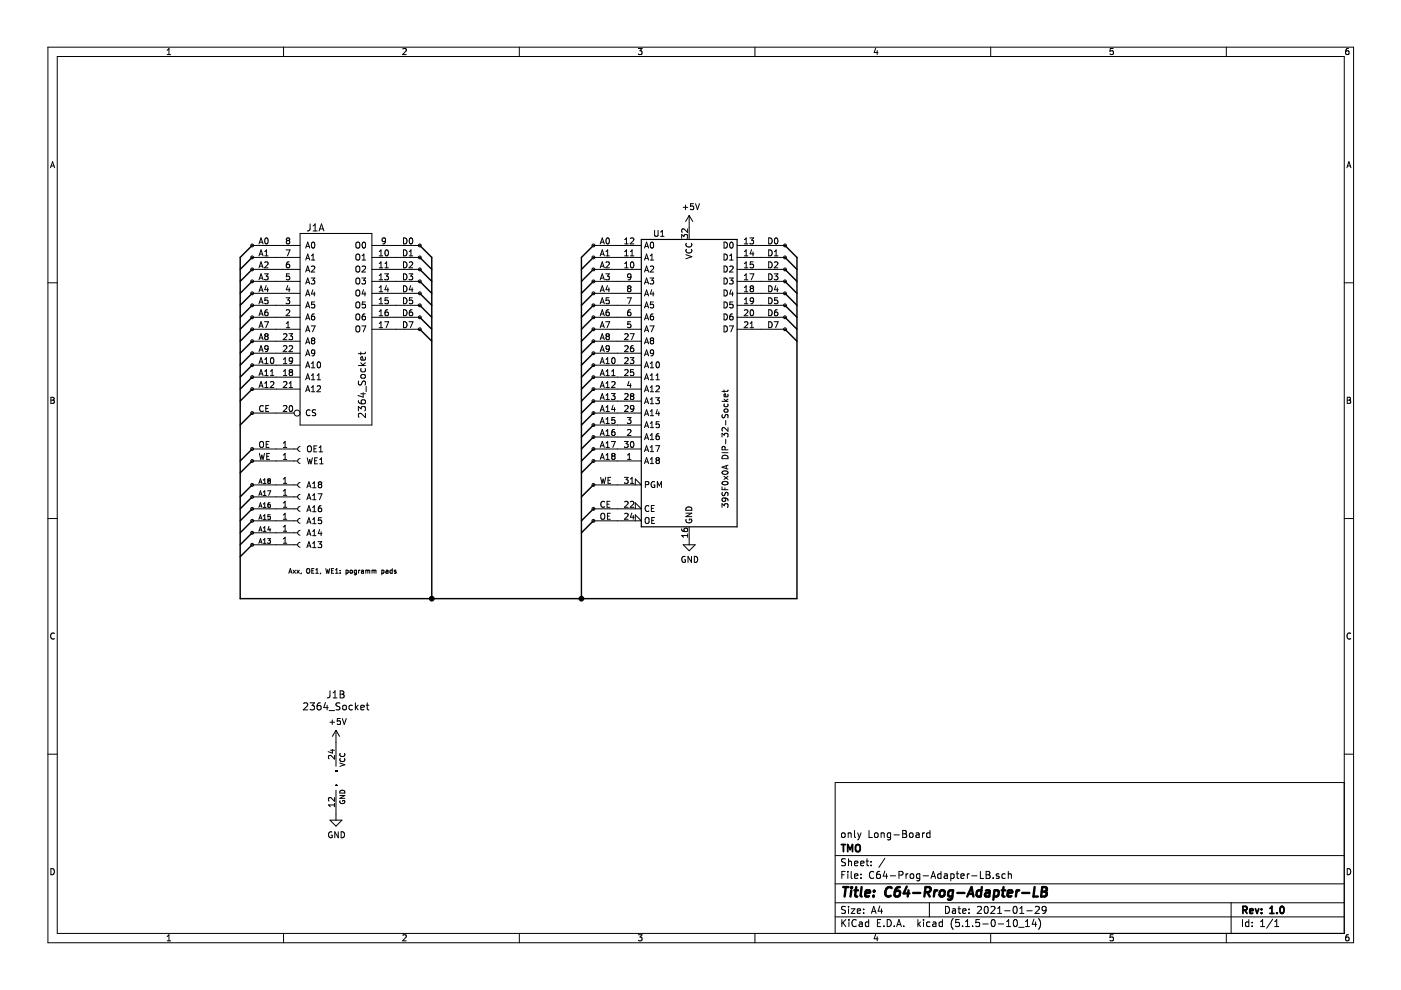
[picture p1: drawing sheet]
EESchema Schematic File Version 4
EELAYER 30 0
EELAYER END
$Descr A4 11693 8268
encoding utf-8
Sheet 1 1
Title "C64-Rrog-Adapter-LB"
Date "2021-01-29"
Rev "1.0"
Comp "TMO"
Comment1 "only Long-Board"
Comment2 ""
Comment3 ""
Comment4 ""
$EndDescr
$Comp
L sst39sf040:SST39SF040 U1
U 1 1
P 5750 3250
F 0 "U1" H 5500 4550 50  0000 C CNN
F 1 "39SF0x0A DIP-32-Socket" V 6050 2750 50  0000 C CNN
F 2 "footprint:DIP-32_W15.24mm_Socket_TMO" H 5750 3550 50  0001 C CNN
F 3 "http://ww1.microchip.com/downloads/en/DeviceDoc/25022B.pdf" H 5750 3550 50  0001 C CNN
	1    5750 3250
	1    0    0    -1  
$EndComp
$Comp
L 2364_socket:2364_Socket J1
U 2 1
P 2800 6500
F 0 "J1" H 2800 7200 59  0000 C CNN
F 1 "2364_Socket" H 2800 7100 59  0000 C CNN
F 2 "footprint:DIP-24_2332_2364_Socket" H 2800 6500 50  0001 C CNN
F 3 "" H 2800 6500 50  0001 C CNN
	2    2800 6500
	1    0    0    -1  
$EndComp
Entry Bus Bus
	3500 2050 3600 2150
Entry Bus Bus
	3500 2150 3600 2250
Entry Bus Bus
	3500 2250 3600 2350
Entry Bus Bus
	3500 2350 3600 2450
Entry Bus Bus
	3500 2450 3600 2550
Entry Bus Bus
	3500 2550 3600 2650
Entry Bus Bus
	3500 2650 3600 2750
Entry Bus Bus
	3500 2750 3600 2850
Entry Bus Bus
	6550 2050 6650 2150
Entry Bus Bus
	6550 2150 6650 2250
Entry Bus Bus
	6550 2250 6650 2350
Entry Bus Bus
	6550 2350 6650 2450
Entry Bus Bus
	6550 2450 6650 2550
Entry Bus Bus
	6550 2550 6650 2650
Entry Bus Bus
	6550 2650 6650 2750
Entry Bus Bus
	6550 2750 6650 2850
Text Label 3350 2050 0    50   ~ 0
D0
Text Label 3350 2150 0    50   ~ 0
D1
Wire Wire Line
	3300 2050 3500 2050
Wire Wire Line
	3300 2150 3500 2150
Wire Wire Line
	3300 2250 3500 2250
Wire Wire Line
	3300 2350 3500 2350
Wire Wire Line
	3300 2450 3500 2450
Wire Wire Line
	3300 2550 3500 2550
Wire Wire Line
	3300 2650 3500 2650
Wire Wire Line
	3300 2750 3500 2750
Text Label 3350 2250 0    50   ~ 0
D2
Text Label 3350 2350 0    50   ~ 0
D3
Text Label 3350 2450 0    50   ~ 0
D4
Text Label 3350 2550 0    50   ~ 0
D5
Text Label 3350 2650 0    50   ~ 0
D6
Text Label 3350 2750 0    50   ~ 0
D7
Text Label 6400 2050 0    50   ~ 0
D0
Text Label 6400 2150 0    50   ~ 0
D1
Wire Wire Line
	6350 2050 6550 2050
Wire Wire Line
	6350 2150 6550 2150
Wire Wire Line
	6350 2250 6550 2250
Wire Wire Line
	6350 2350 6550 2350
Wire Wire Line
	6350 2450 6550 2450
Wire Wire Line
	6350 2550 6550 2550
Wire Wire Line
	6350 2650 6550 2650
Wire Wire Line
	6350 2750 6550 2750
Text Label 6400 2250 0    50   ~ 0
D2
Text Label 6400 2350 0    50   ~ 0
D3
Text Label 6400 2450 0    50   ~ 0
D4
Text Label 6400 2550 0    50   ~ 0
D5
Text Label 6400 2650 0    50   ~ 0
D6
Text Label 6400 2750 0    50   ~ 0
D7
Entry Bus Bus
	2000 2150 2100 2050
Text Label 2150 2050 0    50   ~ 0
A0
Text Label 2150 2150 0    50   ~ 0
A1
Wire Wire Line
	2100 2050 2300 2050
Wire Wire Line
	2100 2150 2300 2150
Wire Wire Line
	2100 2250 2300 2250
Wire Wire Line
	2100 2350 2300 2350
Wire Wire Line
	2100 2450 2300 2450
Wire Wire Line
	2100 2550 2300 2550
Wire Wire Line
	2100 2650 2300 2650
Wire Wire Line
	2100 2750 2300 2750
Text Label 2150 2250 0    50   ~ 0
A2
Text Label 2150 2350 0    50   ~ 0
A3
Text Label 2150 2450 0    50   ~ 0
A4
Text Label 2150 2550 0    50   ~ 0
A5
Text Label 2150 2650 0    50   ~ 0
A6
Text Label 2150 2750 0    50   ~ 0
A7
Entry Bus Bus
	2000 2250 2100 2150
Entry Bus Bus
	2000 2350 2100 2250
Entry Bus Bus
	2000 2450 2100 2350
Entry Bus Bus
	2000 2550 2100 2450
Entry Bus Bus
	2000 2650 2100 2550
Entry Bus Bus
	2000 2750 2100 2650
Entry Bus Bus
	2000 2850 2100 2750
Entry Bus Bus
	2000 2950 2100 2850
Text Label 2150 2850 0    50   ~ 0
A8
Text Label 2150 2950 0    50   ~ 0
A9
Wire Wire Line
	2100 2850 2300 2850
Wire Wire Line
	2100 2950 2300 2950
Wire Wire Line
	2100 3050 2300 3050
Wire Wire Line
	2100 3150 2300 3150
Text Label 2150 3050 0    50   ~ 0
A10
Text Label 2150 3150 0    50   ~ 0
A11
Text Label 2150 3250 0    50   ~ 0
A12
Entry Bus Bus
	2000 3050 2100 2950
Entry Bus Bus
	2000 3150 2100 3050
Entry Bus Bus
	2000 3250 2100 3150
Entry Bus Bus
	4850 2150 4950 2050
Text Label 5000 2050 0    50   ~ 0
A0
Text Label 5000 2150 0    50   ~ 0
A1
Wire Wire Line
	4950 2050 5150 2050
Wire Wire Line
	4950 2150 5150 2150
Wire Wire Line
	4950 2250 5150 2250
Wire Wire Line
	4950 2350 5150 2350
Wire Wire Line
	4950 2450 5150 2450
Wire Wire Line
	4950 2550 5150 2550
Wire Wire Line
	4950 2650 5150 2650
Wire Wire Line
	4950 2750 5150 2750
Text Label 5000 2250 0    50   ~ 0
A2
Text Label 5000 2350 0    50   ~ 0
A3
Text Label 5000 2450 0    50   ~ 0
A4
Text Label 5000 2550 0    50   ~ 0
A5
Text Label 5000 2650 0    50   ~ 0
A6
Text Label 5000 2750 0    50   ~ 0
A7
Entry Bus Bus
	4850 2250 4950 2150
Entry Bus Bus
	4850 2350 4950 2250
Entry Bus Bus
	4850 2450 4950 2350
Entry Bus Bus
	4850 2550 4950 2450
Entry Bus Bus
	4850 2650 4950 2550
Entry Bus Bus
	4850 2750 4950 2650
Entry Bus Bus
	4850 2850 4950 2750
Entry Bus Bus
	4850 2950 4950 2850
Text Label 5000 2850 0    50   ~ 0
A8
Text Label 5000 2950 0    50   ~ 0
A9
Wire Wire Line
	4950 2850 5150 2850
Wire Wire Line
	4950 2950 5150 2950
Wire Wire Line
	4950 3050 5150 3050
Wire Wire Line
	4950 3150 5150 3150
Wire Wire Line
	4950 3250 5150 3250
Text Label 5000 3050 0    50   ~ 0
A10
Text Label 5000 3150 0    50   ~ 0
A11
Text Label 5000 3250 0    50   ~ 0
A12
Entry Bus Bus
	4850 3050 4950 2950
Entry Bus Bus
	4850 3150 4950 3050
Entry Bus Bus
	4850 3250 4950 3150
Entry Bus Bus
	4850 3350 4950 3250
Wire Wire Line
	4950 3350 5150 3350
Text Label 5000 3350 0    50   ~ 0
A13
Text Label 5000 3450 0    50   ~ 0
A14
Text Label 5000 3550 0    50   ~ 0
A15
Wire Wire Line
	4950 3450 5150 3450
Wire Wire Line
	4950 3550 5150 3550
Wire Wire Line
	4950 3650 5150 3650
Wire Wire Line
	4950 3750 5150 3750
Wire Wire Line
	4950 3850 5150 3850
Text Label 5000 3650 0    50   ~ 0
A16
Text Label 5000 3750 0    50   ~ 0
A17
Text Label 5000 3850 0    50   ~ 0
A18
Entry Bus Bus
	4850 3450 4950 3350
Entry Bus Bus
	4850 3550 4950 3450
Entry Bus Bus
	4850 3650 4950 3550
Entry Bus Bus
	4850 3750 4950 3650
Entry Bus Bus
	4850 3850 4950 3750
Entry Bus Bus
	4850 3950 4950 3850
$Comp
L power:GND #PWR0102
U 1 1
P 2800 6800
F 0 "#PWR0102" H 2800 6550 50  0001 C CNN
F 1 "GND" H 2805 6627 50  0000 C CNN
F 2 "" H 2800 6800 50  0001 C CNN
F 3 "" H 2800 6800 50  0001 C CNN
	1    2800 6800
	1    0    0    -1  
$EndComp
$Comp
L power:+5V #PWR0103
U 1 1
P 2800 6200
F 0 "#PWR0103" H 2800 6050 50  0001 C CNN
F 1 "+5V" H 2815 6373 50  0000 C CNN
F 2 "" H 2800 6200 50  0001 C CNN
F 3 "" H 2800 6200 50  0001 C CNN
	1    2800 6200
	1    0    0    -1  
$EndComp
Wire Bus Line
	4850 5000 6650 5000
Wire Bus Line
	3600 5000 4850 5000
Connection ~ 4850 5000
Wire Bus Line
	2000 5000 3600 5000
Connection ~ 3600 5000
$Comp
L power:+5V #PWR0106
U 1 1
P 5750 1900
F 0 "#PWR0106" H 5765 2165 50  0001 C CNN
F 1 "+5V" H 5765 2073 50  0000 C CNN
F 2 "" H 5750 1900 50  0001 C CNN
F 3 "" H 5750 1900 50  0001 C CNN
	1    5750 1900
	1    0    0    -1  
$EndComp
$Comp
L power:GND #PWR0107
U 1 1
P 5750 4500
F 0 "#PWR0107" H 5750 4250 50  0001 C CNN
F 1 "GND" H 5755 4327 50  0000 C CNN
F 2 "" H 5750 4500 50  0001 C CNN
F 3 "" H 5750 4500 50  0001 C CNN
	1    5750 4500
	1    0    0    -1  
$EndComp
$Comp
L 2364_socket:2364_Socket J1
U 1 1
P 2900 2750
F 0 "J1" H 2550 3600 59  0000 L CNN
F 1 "2364_Socket" V 3050 2000 59  0000 L BNN
F 2 "footprint:DIP-24_2332_2364_Socket" H 2900 2750 50  0001 C CNN
F 3 "" H 2900 2750 50  0001 C CNN
	1    2900 2750
	1    0    0    -1  
$EndComp
Text Label 2150 4050 0    39   ~ 0
A18
Text Label 2150 4150 0    39   ~ 0
A17
Text Label 2150 4250 0    39   ~ 0
A16
Text Label 2150 4350 0    39   ~ 0
A15
Text Label 2150 4450 0    39   ~ 0
A14
Text Label 2150 4550 0    39   ~ 0
A13
$Comp
L Connector:Conn_01x01_Female A18
U 1 1
P 2500 4050
F 0 "A18" H 2550 4050 50  0000 L CNN
F 1 "Conn_01x01_Female" V 2437 4098 50  0001 L CNN
F 2 "footprint:Pin_Header_Straight_1x01_Pitch2.54mm_dia1.10mm_TMO" H 2500 4050 50  0001 C CNN
F 3 "~" H 2500 4050 50  0001 C CNN
	1    2500 4050
	1    0    0    -1  
$EndComp
$Comp
L Connector:Conn_01x01_Female A17
U 1 1
P 2500 4150
F 0 "A17" H 2550 4150 50  0000 L CNN
F 1 "Conn_01x01_Female" V 2437 4198 50  0001 L CNN
F 2 "footprint:Pin_Header_Straight_1x01_Pitch2.54mm_dia1.10mm_TMO" H 2500 4150 50  0001 C CNN
F 3 "~" H 2500 4150 50  0001 C CNN
	1    2500 4150
	1    0    0    -1  
$EndComp
$Comp
L Connector:Conn_01x01_Female A16
U 1 1
P 2500 4250
F 0 "A16" H 2550 4250 50  0000 L CNN
F 1 "Conn_01x01_Female" V 2437 4298 50  0001 L CNN
F 2 "footprint:Pin_Header_Straight_1x01_Pitch2.54mm_dia1.10mm_TMO" H 2500 4250 50  0001 C CNN
F 3 "~" H 2500 4250 50  0001 C CNN
	1    2500 4250
	1    0    0    -1  
$EndComp
$Comp
L Connector:Conn_01x01_Female A15
U 1 1
P 2500 4350
F 0 "A15" H 2550 4350 50  0000 L CNN
F 1 "Conn_01x01_Female" V 2437 4398 50  0001 L CNN
F 2 "footprint:Pin_Header_Straight_1x01_Pitch2.54mm_dia1.10mm_TMO" H 2500 4350 50  0001 C CNN
F 3 "~" H 2500 4350 50  0001 C CNN
	1    2500 4350
	1    0    0    -1  
$EndComp
$Comp
L Connector:Conn_01x01_Female A14
U 1 1
P 2500 4450
F 0 "A14" H 2550 4450 50  0000 L CNN
F 1 "Conn_01x01_Female" V 2437 4498 50  0001 L CNN
F 2 "footprint:Pin_Header_Straight_1x01_Pitch2.54mm_dia1.10mm_TMO" H 2500 4450 50  0001 C CNN
F 3 "~" H 2500 4450 50  0001 C CNN
	1    2500 4450
	1    0    0    -1  
$EndComp
$Comp
L Connector:Conn_01x01_Female A13
U 1 1
P 2500 4550
F 0 "A13" H 2550 4550 50  0000 L CNN
F 1 "Conn_01x01_Female" V 2437 4598 50  0001 L CNN
F 2 "footprint:Pin_Header_Straight_1x01_Pitch2.54mm_dia1.10mm_TMO" H 2500 4550 50  0001 C CNN
F 3 "~" H 2500 4550 50  0001 C CNN
	1    2500 4550
	1    0    0    -1  
$EndComp
Text Notes 2400 4800 0    39   ~ 0
Axx, OE1, WE1: pogramm pads
$Comp
L Connector:Conn_01x01_Female WE1
U 1 1
P 2500 3850
F 0 "WE1" H 2550 3850 50  0000 L CNN
F 1 "Conn_01x01_Female" V 2437 3898 50  0001 L CNN
F 2 "footprint:Pin_Header_Straight_1x01_Pitch2.54mm_dia1.10mm_TMO" H 2500 3850 50  0001 C CNN
F 3 "~" H 2500 3850 50  0001 C CNN
	1    2500 3850
	1    0    0    -1  
$EndComp
$Comp
L Connector:Conn_01x01_Female OE1
U 1 1
P 2500 3750
F 0 "OE1" H 2550 3750 50  0000 L CNN
F 1 "Conn_01x01_Female" V 2437 3798 50  0001 L CNN
F 2 "footprint:Pin_Header_Straight_1x01_Pitch2.54mm_dia1.10mm_TMO" H 2500 3750 50  0001 C CNN
F 3 "~" H 2500 3750 50  0001 C CNN
	1    2500 3750
	1    0    0    -1  
$EndComp
Entry Bus Bus
	2000 3850 2100 3750
Entry Bus Bus
	2000 3950 2100 3850
Entry Bus Bus
	2000 4150 2100 4050
Entry Bus Bus
	2000 4250 2100 4150
Entry Bus Bus
	2000 4350 2100 4250
Entry Bus Bus
	2000 4450 2100 4350
Entry Bus Bus
	2000 4550 2100 4450
Entry Bus Bus
	2000 4650 2100 4550
Entry Bus Bus
	2000 3550 2100 3450
Wire Wire Line
	2100 3450 2300 3450
Wire Wire Line
	2100 3750 2300 3750
Wire Wire Line
	2100 3850 2300 3850
Wire Wire Line
	2100 4050 2300 4050
Wire Wire Line
	2100 4150 2300 4150
Wire Wire Line
	2100 4250 2300 4250
Wire Wire Line
	2100 4350 2300 4350
Wire Wire Line
	2100 4450 2300 4450
Wire Wire Line
	2100 4550 2300 4550
Entry Bus Bus
	2000 3350 2100 3250
Wire Wire Line
	2100 3250 2300 3250
Entry Bus Bus
	4850 4150 4950 4050
Entry Bus Bus
	4850 4350 4950 4250
Entry Bus Bus
	4850 4450 4950 4350
Wire Wire Line
	4950 4050 5150 4050
Wire Wire Line
	4950 4250 5150 4250
Wire Wire Line
	4950 4350 5150 4350
Text Label 5000 4050 0    50   ~ 0
WE
Text Label 5000 4250 0    50   ~ 0
CE
Text Label 5000 4350 0    50   ~ 0
OE
Text Label 2150 3750 0    50   ~ 0
OE
Text Label 2150 3450 0    50   ~ 0
CE
Text Label 2150 3850 0    50   ~ 0
WE
Wire Bus Line
	6650 2150 6650 5000
Wire Bus Line
	3600 2150 3600 5000
Wire Bus Line
	4850 2150 4850 5000
Wire Bus Line
	2000 2150 2000 5000
$EndSCHEMATC
